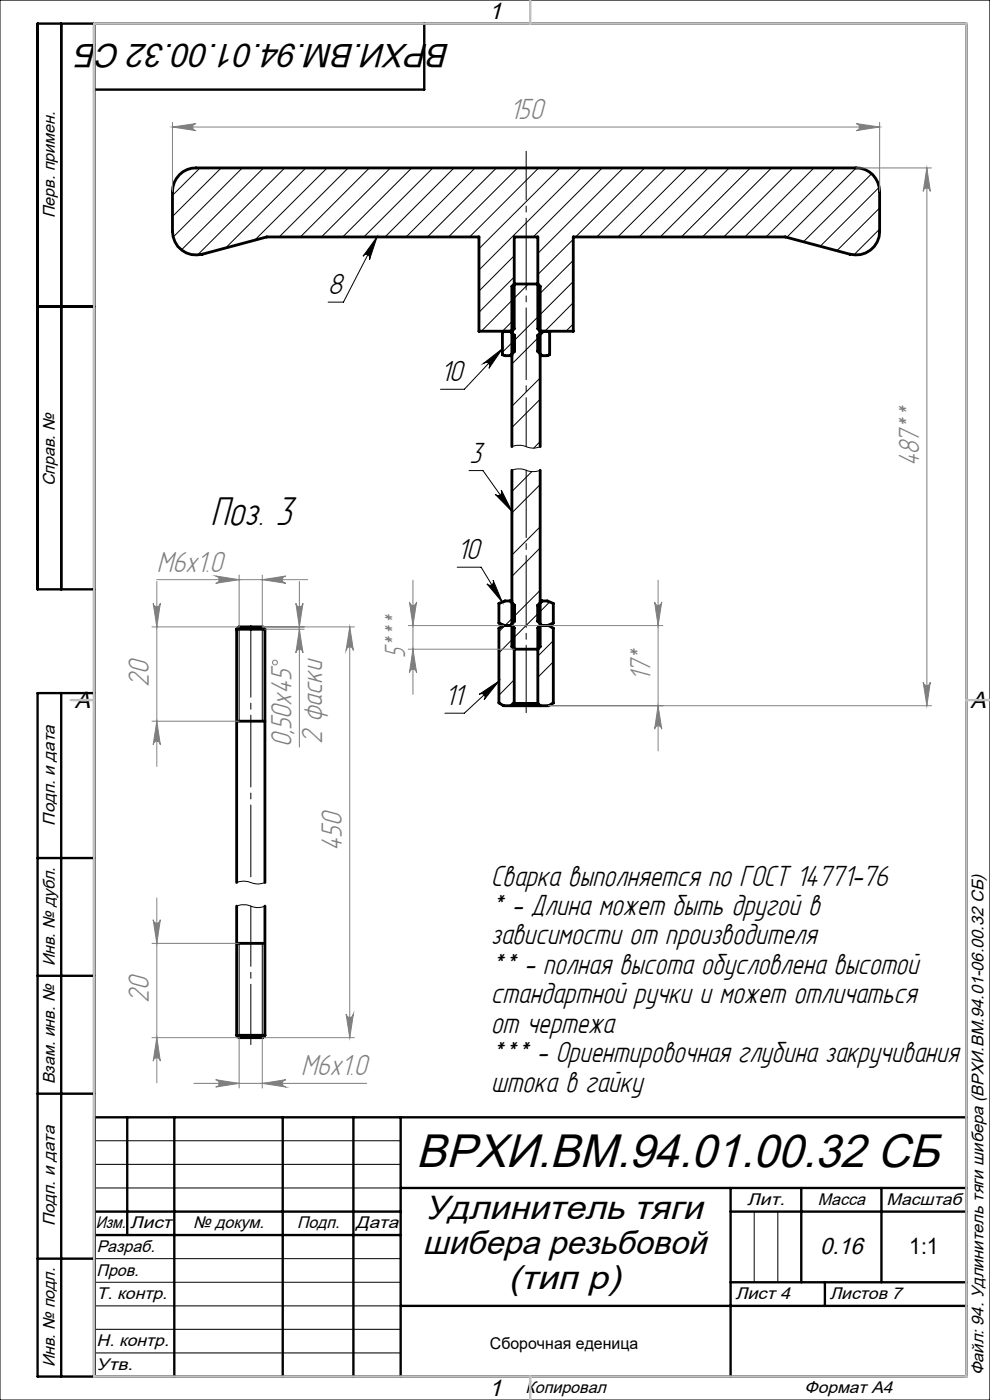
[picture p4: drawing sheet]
<svg xmlns="http://www.w3.org/2000/svg" width="210mm" height="297mm" viewBox="0 0 210 297" stroke-linecap="round" stroke-linejoin="round" font-family="sans-serif">
<g fill="none" stroke="#000" stroke-width=".21">
<path d="M0 0h210v297h-210zM42.4 35.6l-5.8 5.8M46.9 35.6l-10.3 10.3M51.4 35.6l-14.7 14.7M55.9 35.6l-17.4 17.4M60.4 35.6l-18.5 18.5M64.9 35.6l-17 17M69.4 35.6l-15.4 15.3M73.9 35.6l-14.7 14.7M78.4 35.6l-14.7 14.7M82.8 35.6l-14.6 14.7M87.3 35.6l-14.6 14.7"/>
<path d="M91.8 35.6l-14.6 14.7M96.3 35.6l-14.6 14.7M100.8 35.6l-14.7 14.7M105.3 35.6l-14.6 14.7M109.8 35.6l-14.7 14.7M114.3 35.6l-14.7 14.7M118.8 35.6l-17.2 17.2M123.3 35.6l-21.7 21.7M127.7 35.6l-14.6 14.7M132.2 35.6l-18.1 18.2M136.7 35.6l-14.6 14.7M141.2 35.6l-14.6 14.7"/>
<path d="M145.7 35.6l-14.6 14.7M150.2 35.6l-14.6 14.7M154.7 35.6l-14.6 14.7M159.2 35.6l-14.7 14.7M163.7 35.6l-14.7 14.7M168.2 35.6l-14.7 14.7M172.6 35.6l-14.6 14.7M177.1 35.6l-14.6 14.7M181.6 35.6l-14.7 14.7M184.9 36.9l-14.5 14.4M186.5 39.7l-12.5 12.5M80 50.3l-7.2 13.8h-3.2"/>
<path d="M80 50.3l-1.6 4.8a.77 .77 0 0 0-.4-1 .77 .77 0 0 0-1 .3zM109.1 54.3l-7.5 7.5M109.1 58.8l-7.5 7.4M121.6 59.7l-13 13M121.6 50.8l-7.5 7.4M121.6 55.2l-7.5 7.5M186.6 44.1l-9.1 9.1M186.6 48.6l-5.5 5.5M102.6 77.1l4-3.1-2.9 4.1a.77 .77 0 0 0 0-1 .77 .77 0 0 0-1.1 0zM106.6 74l-8.1 8.6h-5M109.1 63.2l-7 7.1M109.1 67.7l-2.5 2.6"/>
<path d="M109.1 72.2l-2.5 2.5M112.1 60.3l-3.5 3.4M114.6 71.2l-6 6M121.6 64.2l-7.5 7.6M121.6 68.7l-1.5 1.6M99.5 99.8h2.9l6.2 8.7M108.6 99.8l.8-.3a7.2 7.2 0 0 1 3.3 .5h1.1l.8-.2M108.6 94.8l.8-.3a7.2 7.2 0 0 1 3.3 .5h1.1l.8-.2M114.6 80.2l-6 6M114.6 93.7l-1.4 1.4M114.6 84.7l-6 6M105.1 104.9a.78 .78 0 0 0 1 .1 .78 .78 0 0 0 .2-1l2.3 4.5z"/>
<path d="M112.8 100l-4.2 4.3M114.6 111.8l-6 6M114.6 102.8l-6 6M114.6 116.2l-6 6.1M50.7 133v20M55.6 133v20M97 120.3h5.1l4.4 7.4M103.3 123.9a.76 .76 0 0 0 1 .2 .76 .76 0 0 0 .3-1l1.9 4.6zM109.1 135.2l-3.3 3.3M109.1 130.7l-3.3 3.3M114.6 125.2l-6 6M114.6 129.7l-6 6"/>
<path d="M116.6 127.7l-2.5 2.6M117.4 135.9l-3.3 3.3M101.6 147.3l4.2-2.8-3.1 3.9a.78 .78 0 0 0 0-1 .78 .78 0 0 0-1.1-.1zM105.8 144.5l-7.3 6.8h-4.1M109.1 144.2l-3.3 3.3M109.1 148.7l-1 1M117.4 140.4l-3.3 3.3M50.2 192.2a4.7 4.7 0 0 1 3.8 .3h.8l1.4-.3M50.2 187.2l.2-.1a5.1 5.1 0 0 1 3.6 .4h.8l1.4-.3M50.7 200.1v20M55.6 200.1v20M20 242h65"/>
<path d="M20 247h65M20 252h65M160 257v15M165 257v15M20 267h65M20 272h65M20 277h65M20 282h65M20 287h65"/>
</g>
<g fill="none" stroke="#000" stroke-width=".6">
<path d="M38.1 37.1a4.8 4.8 0 0 1 3.5-1.5h140a4.9 4.9 0 0 1 5 5v8.5a5 5 0 0 1-6.3 4.8l-13.7-3.6h-45v20h-7l-.5-.6v-19.4h-5v19.4l-.5 .6h-7v-20h-45l-13.7 3.6a5 5 0 0 1-6.3-4.8v-8.5a5 5 0 0 1 1.5-3.5zM107.1 70.3l-.5 .1v4.8l.5 .3h1.1M108.2 75.5h.4M108.2 70.3l.9 .9v3.3l-.9 1M114.6 75.5h.4M115 70.3l-.9 .9v3.3l.9 1M116.1 70.3l.5 .1v4.8l-.5 .3h-1.1M108.6 94.8v-34.1l.5-.4h5l.5 .4v34.1M108.6 99.8v37.4l.5 .5h5l.5-.5v-37.4M50.2 133.5h6M50.2 133.5l.5-.5h5l.5 .5M50.2 133.5v53.7"/>
<path d="M56.2 133.5v53.7M108.2 127.5h.4M108.2 127.5l.9 .9v3.4l-.9 .9M108.2 127.5h-1.1l-1.3 .5v4.2l1.3 .5M114.6 127.5h.4M115 127.5l-.9 .9v3.4l.9 .9M115 127.5h1.1l1.3 .5v4.2l-1.3 .5M56 153h.2M108.6 149.7h6M109.1 149.2h5M109.1 149.2v-16l-.5-.5h-1.8l-1 .6v15.8l1 .6h1.8M109.1 149.2l-.5 .5"/>
<path d="M114.1 149.2v-16l.5-.5h1.8l1 .6v15.8l-1 .6h-1.8M114.1 149.2l.5 .5M50.2 192.2v27.4M56.2 192.2v27.4M50.2 219.6h6M50.2 219.6l.5 .5h5l.5-.5M50.2 200.1h.2"/>
</g>
<g fill="none" stroke="#808080" stroke-width=".21">
<path d="M36.6 26v14.6M36.6 26.9h150M36.6 26.9l5-.7a.76 .76 0 0 0-.7 .8 .76 .76 0 0 0 .7 .7zM181.6 26.2l5 .7-5 .8a.76 .76 0 0 0 .7-.7 .76 .76 0 0 0-.7-.8zM181.6 35.6h16M186.6 26v14.6M196.6 35.6l.7 5a.76 .76 0 0 0-.7-.7 .76 .76 0 0 0-.8 .7zM196.6 35.6v114.1M32.2 133h18.5M32.5 128a.76 .76 0 0 0 .7 .7 .76 .76 0 0 0 .8-.7l-.7 5zM33.2 123h32.1M33.3 123.4v39.2"/>
<path d="M45.8 122.2l4.9 .8-4.9 .8a.78 .78 0 0 0 .7-.8 .78 .78 0 0 0-.7-.8zM50.7 122v11M55.6 122v11M55.6 123l5-.8a.78 .78 0 0 0-.7 .8 .78 .78 0 0 0 .7 .8zM55.7 133h19.5M56.2 133.5h8.3M62.8 128a.76 .76 0 0 0 .7 .7 .76 .76 0 0 0 .8-.7l-.8 5zM63.5 133.5l.8 5a.76 .76 0 0 0-.8-.8 .76 .76 0 0 0-.7 .8zM63.5 123.4v35.1M74.2 133l.8 5a.78 .78 0 0 0-.8-.8 .78 .78 0 0 0-.8 .8zM74.2 133v87.1M86.6 137.7h22.5"/>
<path d="M86.6 132.7h20.2M86.9 127.7a.76 .76 0 0 0 .7 .8 .76 .76 0 0 0 .8-.8l-.8 5zM87.6 137.7l.8 5a.76 .76 0 0 0-.8-.7 .76 .76 0 0 0-.7 .7zM87.6 123.1v24.2M108.6 132.7h32M138.9 127.7a.76 .76 0 0 0 .7 .8 .76 .76 0 0 0 .8-.8l-.8 5zM139.6 123.1v36.2M32.2 153h18.5M33.3 153l.7 5a.76 .76 0 0 0-.8-.7 .76 .76 0 0 0-.7 .7zM116.4 149.7h81.2M139.6 149.7l.8 5a.76 .76 0 0 0-.8-.7 .76 .76 0 0 0-.7 .7zM195.8 144.7a.76 .76 0 0 0 .8 .7 .76 .76 0 0 0 .7-.7l-.7 5z"/>
<path d="M32.5 195.1a.76 .76 0 0 0 .7 .7 .76 .76 0 0 0 .8-.7l-.7 5zM33.3 190.5v39.2M32.2 200.1h18.5M73.4 215.1a.78 .78 0 0 0 .8 .7 .78 .78 0 0 0 .8-.7l-.8 5zM32.2 220.1h18.5v10.7M33.3 220.1l.7 5a.76 .76 0 0 0-.8-.7 .76 .76 0 0 0-.7 .7zM41.1 229.8h36.7M45.8 229.1l4.9 .7-4.9 .8a.78 .78 0 0 0 .7-.8 .78 .78 0 0 0-.7-.7zM55.6 220.1v10.7M55.6 229.8l5-.7a.78 .78 0 0 0-.7 .7 .78 .78 0 0 0 .7 .8zM55.7 220.1h19.5"/>
<circle cx="58.3" cy="140.6" r=".51"/>
</g>
<path d="M50.2 153h5.8M50.4 200.1h5.8" fill="none" stroke="#000" stroke-width=".6" stroke-linecap="butt"/>
<path d="M53.2 192.2v29.4" fill="none" stroke="#000" stroke-width=".21" stroke-dasharray="15.2 1.3 1.3 1.3" stroke-dashoffset="2.4"/>
<path d="M53.2 131.5v55.7" fill="none" stroke="#000" stroke-width=".21" stroke-dasharray="15.2 1.3 1.3 1.3" stroke-dashoffset="-1.2"/>
<path d="M111.6 99.7v51.5" fill="none" stroke="#000" stroke-width=".21" stroke-dasharray="15.2 1.3 1.3 1.3" stroke-dashoffset=".9"/>
<path d="M111.6 32.1v62.6" fill="none" stroke="#000" stroke-width=".21" stroke-dasharray="15.2 1.3 1.3 1.3" stroke-dashoffset="4.9"/>
<g fill="none" stroke="#000" stroke-width=".5">
<path d="M13 5v120M20 5v287M90 5v14h-70M8 65h12M20 125h-12v-120h197v287h-197v-145h12M13 147v145M8 182h12M8 207h12M8 232h12M20 237h185M27 237v25M37 237v55"/>
<path d="M60 237v55M75 237v55M85 237v55M20 257h65M85 252h120M155 252v40M155 257h50M170 252v20M187 252v20M8 267h12M20 262h65M85 277h120"/>
<path d="M155 272h50M175 272v5"/>
</g>
<path d="M20 5h185v287h-185zM112.5 0v5M15 148.5h5M205 148.5h5M112.5 292v5" fill="none" stroke="#c0c0c0" stroke-width=".5"/>
<path d="M101.6 147.3l4.2-2.8-3.1 3.9a.78 .78 0 0 0 0-1 .78 .78 0 0 0-1.1-.1zM80 50.3l-1.6 4.8a.77 .77 0 0 0-.4-1 .77 .77 0 0 0-1 .3zM105.1 104.9a.78 .78 0 0 0 1 .1 .78 .78 0 0 0 .2-1l2.3 4.5zM102.6 77.1l4-3.1-2.9 4.1a.77 .77 0 0 0 0-1 .77 .77 0 0 0-1.1 0zM103.3 123.9a.76 .76 0 0 0 1 .2 .76 .76 0 0 0 .3-1l1.9 4.6z" fill="#000"/>
<g fill="#808080">
<path d="M36.6 26.9l5-.7a.76 .76 0 0 0-.7 .8 .76 .76 0 0 0 .7 .7zM181.6 26.2l5 .7-5 .8a.76 .76 0 0 0 .7-.7 .76 .76 0 0 0-.7-.8zM45.8 122.2l4.9 .8-4.9 .8a.78 .78 0 0 0 .7-.8 .78 .78 0 0 0-.7-.8zM55.6 123l5-.8a.78 .78 0 0 0-.7 .8 .78 .78 0 0 0 .7 .8zM45.8 229.1l4.9 .7-4.9 .8a.78 .78 0 0 0 .7-.8 .78 .78 0 0 0-.7-.7zM55.6 229.8l5-.7a.78 .78 0 0 0-.7 .7 .78 .78 0 0 0 .7 .8z"/>
<path d="M195.8 144.7a.76 .76 0 0 0 .8 .7 .76 .76 0 0 0 .7-.7l-.7 5zM196.6 35.6l.7 5a.76 .76 0 0 0-.7-.7 .76 .76 0 0 0-.8 .7zM87.6 137.7l.8 5a.76 .76 0 0 0-.8-.7 .76 .76 0 0 0-.7 .7zM86.9 127.7a.76 .76 0 0 0 .7 .8 .76 .76 0 0 0 .8-.8l-.8 5zM139.6 149.7l.8 5a.76 .76 0 0 0-.8-.7 .76 .76 0 0 0-.7 .7zM138.9 127.7a.76 .76 0 0 0 .7 .8 .76 .76 0 0 0 .8-.8l-.8 5zM73.4 215.1a.78 .78 0 0 0 .8 .7 .78 .78 0 0 0 .8-.7l-.8 5zM74.2 133l.8 5a.78 .78 0 0 0-.8-.8 .78 .78 0 0 0-.8 .8zM63.5 133.5l.8 5a.76 .76 0 0 0-.8-.8 .76 .76 0 0 0-.7 .8zM62.8 128a.76 .76 0 0 0 .7 .7 .76 .76 0 0 0 .8-.7l-.8 5zM33.3 220.1l.7 5a.76 .76 0 0 0-.8-.7 .76 .76 0 0 0-.7 .7zM32.5 195.1a.76 .76 0 0 0 .7 .7 .76 .76 0 0 0 .8-.7l-.7 5z"/>
<path d="M32.5 128a.76 .76 0 0 0 .7 .7 .76 .76 0 0 0 .8-.7l-.7 5zM33.3 153l.7 5a.76 .76 0 0 0-.8-.7 .76 .76 0 0 0-.7 .7z"/>
</g>
<text font-size="10" x="88.3" y="247.6">ВРХИ.ВМ.94.01.00.32 СБ</text>
<text font-size="9.5" x="44.6" y="111.3">Поз. 3</text>
<g font-size="7.1">
<text x="95.5" y="9.3" transform="rotate(-180 95.5 9.3)">ВРХИ.ВМ.94.01.00.32 СБ</text>
<text x="90.2" y="258.6">Удлинитель тяги</text>
<text x="89.6" y="266.1">шибера резьбовой</text>
<text x="107.9" y="273.6">(тип р)</text>
</g>
<g font-size="6.9" fill="#808080">
<text x="108.1" y="25.3">150</text>
<text x="194.9" y="98.9" transform="rotate(-90 194.9 98.9)">487**</text>
<text x="33.2" y="121.3">M6x1.0</text>
<text x="86" y="139.6" transform="rotate(-90 86 139.6)">5***</text>
<text x="31.6" y="145.7" transform="rotate(-90 31.6 145.7)">20</text>
<text x="138" y="144.5" transform="rotate(-90 138 144.5)">17*</text>
<text x="61.9" y="158.5" transform="rotate(-90 61.9 158.5)">0,50х45</text>
<text x="68.3" y="157.8" transform="rotate(-90 68.3 157.8)">2 фаски</text>
<text x="72.5" y="180.5" transform="rotate(-90 72.5 180.5)">450</text>
<text x="31.6" y="212.8" transform="rotate(-90 31.6 212.8)">20</text>
<text x="63.9" y="228.1">M6x1.0</text>
</g>
<g font-size="6.9">
<text x="69.7" y="62.4">8</text>
<text x="93.5" y="80.9">10</text>
<text x="99.6" y="98.2">3</text>
<text x="97" y="118.6">10</text>
<text x="94.4" y="149.6">11</text>
<text x="104.1" y="187.9">Сварка выполняется по ГОСТ 14771-76</text>
<text x="104.1" y="194.1">* - Длина может быть другой в</text>
<text x="104.1" y="200.3">зависимости от производителя</text>
<text x="104.1" y="206.6">** - полная высота обусловлена высотой</text>
<text x="104.1" y="212.8">стандартной ручки и может отличаться</text>
<text x="104.1" y="219.1">от чертежа</text>
<text x="104.1" y="225.3">*** - Ориентировочная глубина закручивания</text>
<text x="104.1" y="231.6">штока в гайку</text>
</g>
<g font-size="5">
<text x="103.7" y="4.1">1</text>
<text x="15.9" y="150.1">A</text>
<text x="205.9" y="150.1">A</text>
<text x="174" y="266">0.16</text>
<text x="103.7" y="296.1">1</text>
</g>
<text font-size="4.8" x="192.9" y="266">1:1</text>
<g font-size="3.6">
<text x="11.6" y="46.3" transform="rotate(-90 11.6 46.3)">Перв. примен.</text>
<text x="11.6" y="103.2" transform="rotate(-90 11.6 103.2)">Справ. №</text>
<text x="11.6" y="175.1" transform="rotate(-90 11.6 175.1)">Подп. и дата</text>
<text x="11.6" y="205" transform="rotate(-90 11.6 205)">Инв. № дубл.</text>
<text x="11.6" y="230" transform="rotate(-90 11.6 230)">Взам. инв. №</text>
<text x="158.5" y="255.6">Лит.</text>
<text x="173.5" y="255.6">Масса</text>
<text x="188.1" y="255.6">Масштаб</text>
<text x="11.6" y="260.1" transform="rotate(-90 11.6 260.1)">Подп. и дата</text>
<text x="20.3" y="260.6">Изм.</text>
<text x="27.6" y="260.6">Лист</text>
<text x="41" y="260.6">№ докум.</text>
<text x="63" y="260.6">Подп.</text>
<text x="75.5" y="260.6">Дата</text>
<text x="20.5" y="265.6">Разраб.</text>
<text x="20.5" y="275.6">Т. контр.</text>
<text x="20.5" y="270.6">Пров.</text>
<text x="156" y="275.6">Лист 4</text>
<text x="176" y="275.6">Листов 7</text>
<text x="20.5" y="285.6">Н. контр.</text>
<text x="11.6" y="290" transform="rotate(-90 11.6 290)">Инв. № подл.</text>
<text x="20.5" y="290.6">Утв.</text>
<text x="208.6" y="291.8" transform="rotate(-90 208.6 291.8)">Файл: 94. Удлинитель тяги шибера (ВРХИ.ВМ.94.01-06.00.32 СБ)</text>
<text x="111.5" y="295.6">Копировал</text>
<text x="170.7" y="295.6">Формат А4</text>
</g>
<text font-size="3.4" x="103.9" y="286.1">Сборочная еденица</text>
</svg>
